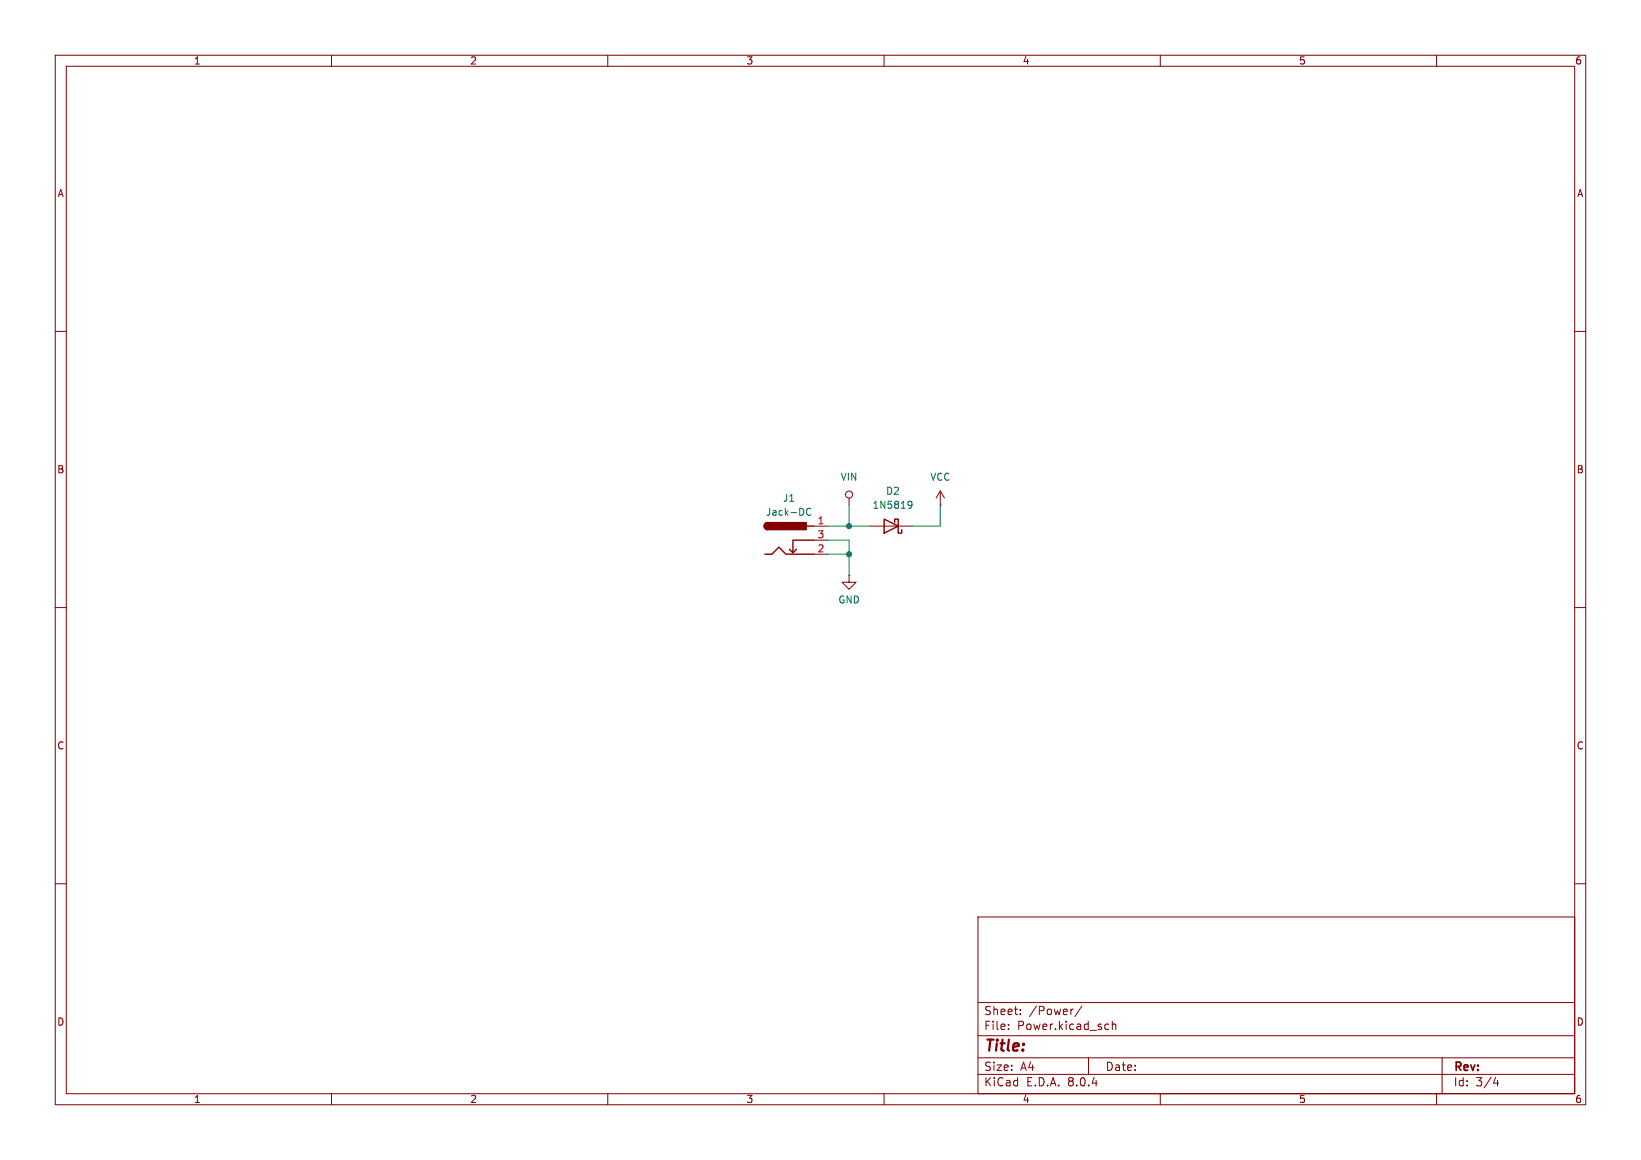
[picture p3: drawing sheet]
<svg xmlns="http://www.w3.org/2000/svg" width="297mm" height="210mm" viewBox="0 0 297 210" stroke-linecap="round" stroke-linejoin="round" font-family="sans-serif">
<g fill="none" stroke="#840000" stroke-width=".18">
<path d="M10 10h277v190h-277zM12 12h273v186h-273zM60 10v2M110 10v2M160 10v2M210 10v2M260 10v2M10 60h2M285 60h2M147.3 95.3h2.6M147.3 97.8h2.6M153.7 90.2v1.2"/>
<path d="M157.5 95.3h7.6M170.2 91.4h.1M170.2 88.9l-.8 1.3M170.2 88.9v2.5M170.2 88.9l.7 1.3M10 110h2M147.3 100.3h2.6M153.7 104.1v1.3h1.2l-1.2 1.3-1.3-1.3h1.3M153.7 104.1h.1M285 110h2M10 160h2M285 160h2"/>
<path d="M177 166h108v32h-108zM60 198v2M110 198v2M160 198v2M177 194.5h108M177 191.5h108M177 187.5h108M177 181.5h108M182.5 186.3v.1M182.5 185.5v.1M184.7 183.6v.1M184.7 182.8v.1"/>
<path d="M194.2 182.7l-.2 .1M195.8 182.1l-1.3 2M197 191.5v3M200.2 185.4l.5 .1M200.7 186.3l-.5 .1M201.3 185.5l.2-.1 .4 .1 .1 .9M201.3 184.9v1.5M210 198v2M260 198v2M261 191.5v6.5M270.7 195l-.4 1.1h.9M271 195.6v1"/>
<circle cx="153.7" cy="89.5" r=".63"/>
</g>
<path d="M138.9 94.6a.64 .64 0 0 0-.6 .7 .64 .64 0 0 0 .6 .6M144.1 99.4l-.6 .7M146 95.3h1.3M147.3 97.8h-3.8v2.3l-.6-.7M160 94l2.6 1.3-2.6 1.2zM161.9 94.6v-.6h.7v2.5h.6v-.6M138.4 100.3h1.3l1.3-1.2 1.2 1.2h5.1" fill="none" stroke="#840000" stroke-width=".25"/>
<path d="M146.7 92.1a.6 .6 0 0 0-.8 .5 .6 .6 0 0 0 .6 .7l.2-.1M164.4 90.8l.4-.1 .3 .3a.84 .84 0 0 1-.4 1h-.3M165.1 91.3l-.3 .2h-.4" fill="none" stroke="#006464" stroke-width=".18"/>
<g fill="#840000" stroke="#840000" stroke-width=".25">
<path d="M138.5 94.8l.4-.2v1.3a.63 .63 0 0 1-.5-.4 .63 .63 0 0 1 .1-.7z"/>
<path d="M138.9 94.6h7v1.3h-7z"/>
</g>
<path d="M149.9 97.8h3.8v6.3M149.9 95.3h7.6M153.7 91.4v3.9M170.2 91.4v3.9h-5.1M149.9 100.3h3.8" fill="none" stroke="#009600" stroke-width=".18"/>
<g fill="#009600" stroke="#009600" stroke-width=".18">
<circle cx="153.7" cy="95.3" r=".46"/>
<circle cx="153.7" cy="100.3" r=".46"/>
</g>
<text font-size="2.8" fill="#840000" x="178" y="190.9">Title:</text>
<g font-size="2.1" fill="#840000">
<text x="178" y="184">Sheet:</text>
<text x="186.2" y="184">/Power/</text>
<text x="178" y="186.7">File:</text>
<text x="184.1" y="186.7">Power.kicad_sch</text>
<text x="178" y="196.9">KiCad</text>
<text x="178" y="194.1">Size:</text>
<text x="184.7" y="194.1">A4</text>
<text x="185.7" y="196.9">E.D.A.</text>
<text x="193.3" y="196.9">8.0.4</text>
<text x="200" y="194.1">Date:</text>
<text x="263" y="194.3">Rev:</text>
<text x="263" y="196.9">Id:</text>
<text x="267.1" y="196.9">3/4</text>
</g>
<g font-size="1.8" fill="#840000">
<text x="35" y="11.9">1</text>
<text x="85" y="11.9">2</text>
<text x="135" y="11.9">3</text>
<text x="185" y="11.9">4</text>
<text x="235" y="11.9">5</text>
<text x="285" y="11.9">6</text>
<text x="10.3" y="35.9">A</text>
<text x="285.3" y="35.9">A</text>
<text x="10.3" y="85.9">B</text>
<text x="285.3" y="85.9">B</text>
<text x="10.3" y="135.9">C</text>
<text x="285.3" y="135.9">C</text>
<text x="10.3" y="185.9">D</text>
<text x="285.3" y="185.9">D</text>
<text x="35" y="199.9">1</text>
<text x="85" y="199.9">2</text>
<text x="135" y="199.9">3</text>
<text x="185" y="199.9">4</text>
<text x="235" y="199.9">5</text>
<text x="285" y="199.9">6</text>
</g>
<g font-size="1.8" fill="#006464">
<text x="152.1" y="87.2">VIN</text>
<text x="160.3" y="89.8">D2</text>
<text x="168.3" y="87.2">VCC</text>
<text x="138.5" y="93.6">Jack-DC</text>
<text x="141.6" y="91">J1</text>
<text x="157.8" y="92.3">1N5819</text>
<text x="151.6" y="109.4">GND</text>
</g>
<g font-size="1.8" fill="#a90000">
<text x="147.9" y="95">1</text>
<text x="147.9" y="100.1">2</text>
<text x="147.9" y="97.5">3</text>
</g>
</svg>
